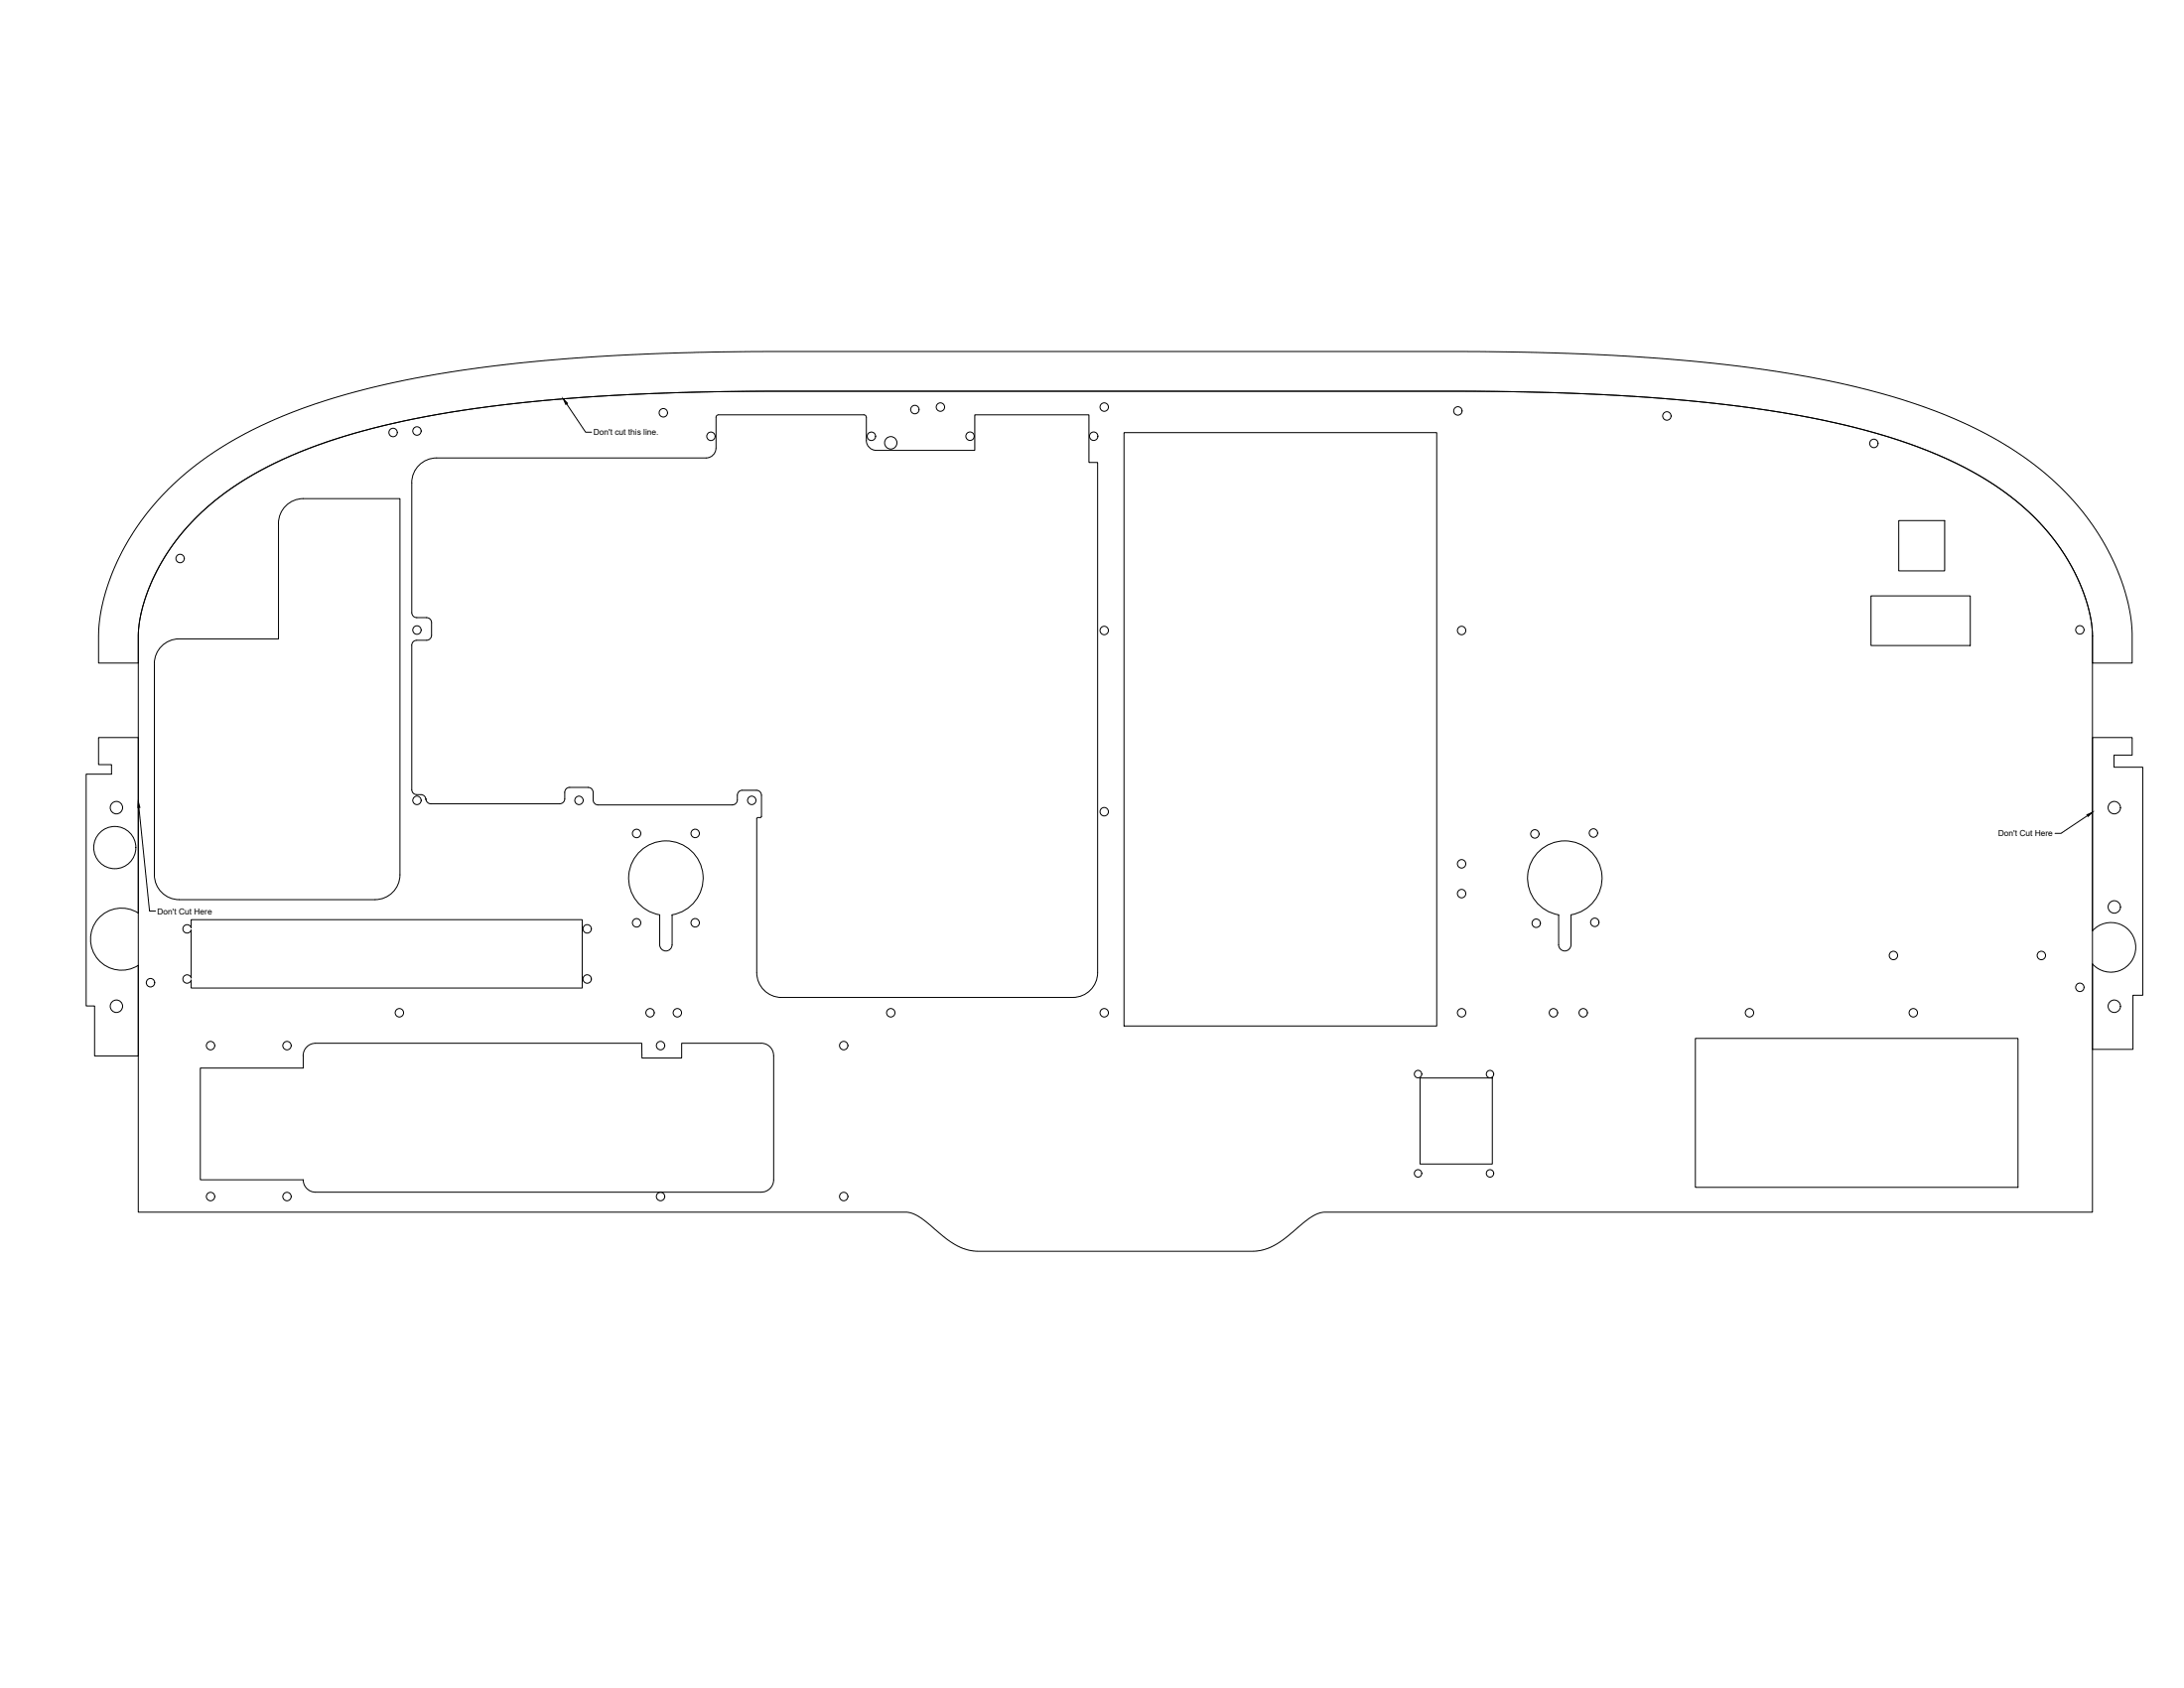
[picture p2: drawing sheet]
<svg xmlns="http://www.w3.org/2000/svg" width="1118mm" height="864mm" viewBox="0 0 1118 864" stroke-linecap="round" stroke-linejoin="round" font-family="sans-serif">
<!-- layer: Visible -->
<g fill="none" stroke="#000" stroke-width=".51">
<path d="M366 214v15a5 5 0 0 1-5 5h-138a13 13 0 0 0-12 13M443 213l-1-1h-74l-2 1M443 214v11a5 5 0 0 0 5 5h51v-18h58v25h5v261a13 13 0 0 1-13 12M575 221h160v304h-160zM86 251l15-13 15-11 18-10 23-9 24-7 26-7 30-5 35-4 51-4 61-1h366l52 1 33 1 28 2 27 3 21 3 23 4 21 5 18 5 17 6 15 7 15 7 12 7 13 10 10 9 11 12 8 11 6 12a96 96 0 0 1 11 40v14h-20v-17l-3-12-5-14-8-15-9-11-13-13-13-10-18-9-15-7-16-6-17-5-21-5-20-4-23-3-46-5-42-2-47-1h-386l-42 2-37 2-34 3-31 5-34 7-15 4-15 5-24 11-10 6-11 7-11 9-10 9-8 11-7 11-5 13-3 11-1 8v15h-21l1-16v-8l3-10 3-11 6-12 6-10 7-11zM211 247v67l2 2h6l1 1 1 2v6l-1 2h-1l-7 1-1 2M100 265l6-6 10-7 11-7 10-6 24-11 24-7 32-8 34-5 39-4 41-3 61-1h358l55 1 50 3 28 3 22 3 20 3 21 5 18 5 16 5 17 7 18 9 14 10 11 10 11 12 8 11 6 14 4 13 2 11v295h-393l-4 1-4 2-12 10-7 4-5 2-5 1h-143l-5-1-4-2-18-14-4-2-3-1h-393v-298l1-8 2-7 6-15 8-13zM142 268a13 13 0 0 1 13-13h50v193a13 13 0 0 1-13 12h-100a13 13 0 0 1-13-12v-108a13 13 0 0 1 13-13h51v-59M972 266h23v26h-23zM957 305h51v25h-51zM211 330v74l1 2 5 1 1 2M50 377h21v90a16 16 0 0 0-25 14 16 16 0 0 0 25 13v46h-23v-25h-4v-119h13v-5h-7z"/>
<path d="M1071 377h20v9h-9v7h14v116h-5v28h-20v-44a13 13 0 0 0 18 1 13 13 0 0 0 0-18 13 13 0 0 0-18 0zM218 409l1 2h1h66h2l1-2M289 409v-4l1-2h11l2 1 1 6 1 2h70l2-2v-4l2-1 8-1 2 1 1 2v11l-3 1v79a13 13 0 0 0 13 12h149M327 436a19 19 0 0 1 31 5 19 19 0 0 1-14 27v15a3 3 0 0 1-3 4 3 3 0 0 1-3-4v-15a19 19 0 0 1-11-32zM94 474a2.2 2.2 0 0 1 4 1v-4h200v35h-200v-5a2.2 2.2 0 0 1-3 2 2.2 2.2 0 0 1-1-4 2.2 2.2 0 0 1 4 1v-24a2.2 2.2 0 0 1-3 1 2.2 2.2 0 0 1-1-3zM804 468a19 19 0 0 0 13-29 19 19 0 0 0-32 0 19 19 0 0 0 13 29v15a3 3 0 0 0 3 4 3 3 0 0 0 3-4v-15M161 534a6 6 0 0 0-6 6v6h-52v58h52a6 6 0 0 0 6 6M162 534h166l1 7h20v-7h41a6 6 0 0 1 6 6M868 531h165v76h-165zM396 540v64a6 6 0 0 1-6 6h-228M727 552h37v44h-37z"/>
<circle cx="339" cy="211" r="2.2"/>
<circle cx="468" cy="210" r="2.2"/>
<circle cx="481" cy="208" r="2.2"/>
<circle cx="565" cy="208" r="2.2"/>
<circle cx="746" cy="210" r="2.2"/>
<circle cx="853" cy="213" r="2.2"/>
<circle cx="201" cy="221" r="2.2"/>
<circle cx="213" cy="221" r="2.2"/>
<circle cx="364" cy="223" r="2.2"/>
<circle cx="446" cy="223" r="2.2"/>
<circle cx="456" cy="227" r="3"/>
<circle cx="496" cy="223" r="2.2"/>
<circle cx="560" cy="223" r="2.2"/>
<circle cx="959" cy="227" r="2.2"/>
<circle cx="92" cy="286" r="2.2"/>
<circle cx="213" cy="322" r="2.2"/>
<circle cx="565" cy="323" r="2.2"/>
<circle cx="748" cy="323" r="2.2"/>
<circle cx="1064" cy="322" r="2.2"/>
<circle cx="60" cy="413" r="3"/>
<circle cx="213" cy="409" r="2.2"/>
<circle cx="296" cy="409" r="2.2"/>
<circle cx="385" cy="409" r="2.2"/>
<circle cx="565" cy="415" r="2.2"/>
<circle cx="1082" cy="413" r="3"/>
<circle cx="59" cy="434" r="11"/>
<circle cx="326" cy="426" r="2.2"/>
<circle cx="356" cy="426" r="2.2"/>
<circle cx="785" cy="427" r="2.2"/>
<circle cx="815" cy="426" r="2.2"/>
<circle cx="748" cy="457" r="2.2"/>
<circle cx="748" cy="442" r="2.2"/>
<circle cx="300" cy="475" r="2.2"/>
<circle cx="326" cy="472" r="2.2"/>
<circle cx="356" cy="472" r="2.2"/>
<circle cx="786" cy="472" r="2.2"/>
<circle cx="816" cy="472" r="2.2"/>
<circle cx="1082" cy="464" r="3"/>
<circle cx="969" cy="489" r="2.2"/>
<circle cx="1045" cy="489" r="2.2"/>
<circle cx="60" cy="515" r="3"/>
<circle cx="77" cy="503" r="2.2"/>
<circle cx="204" cy="518" r="2.2"/>
<circle cx="300" cy="501" r="2.2"/>
<circle cx="333" cy="518" r="2.2"/>
<circle cx="347" cy="518" r="2.2"/>
<circle cx="456" cy="518" r="2.2"/>
<circle cx="565" cy="518" r="2.2"/>
<circle cx="748" cy="518" r="2.2"/>
<circle cx="795" cy="518" r="2.2"/>
<circle cx="810" cy="518" r="2.2"/>
<circle cx="895" cy="518" r="2.2"/>
<circle cx="979" cy="518" r="2.2"/>
<circle cx="1064" cy="505" r="2.2"/>
<circle cx="1082" cy="515" r="3"/>
<circle cx="108" cy="535" r="2.2"/>
<circle cx="147" cy="535" r="2.2"/>
<circle cx="338" cy="535" r="2.2"/>
<circle cx="432" cy="535" r="2.2"/>
<circle cx="726" cy="550" r="1.9"/>
<circle cx="762" cy="550" r="1.9"/>
<circle cx="108" cy="612" r="2.2"/>
<circle cx="147" cy="612" r="2.2"/>
<circle cx="338" cy="612" r="2.2"/>
<circle cx="432" cy="612" r="2.2"/>
<circle cx="726" cy="600" r="1.9"/>
<circle cx="762" cy="600" r="1.9"/>
</g>
<!-- layer: Annotations -->
<path d="M288 204l2 2v1zM71 410l1 3h-1zM1068 417l3-1-3 2z" fill="#000" stroke="#000" stroke-width=".51"/>
<path d="M290 207l10 14h3M71 413l6 53h3M1068 417l-13 9h-3" fill="none" stroke="#000" stroke-width=".51"/>
<g font-size="4.3">
<text x="304" y="223">Don't cut this line.</text>
<text x="1022" y="428">Don't Cut Here</text>
<text x="81" y="468">Don't Cut Here</text>
</g>
</svg>
